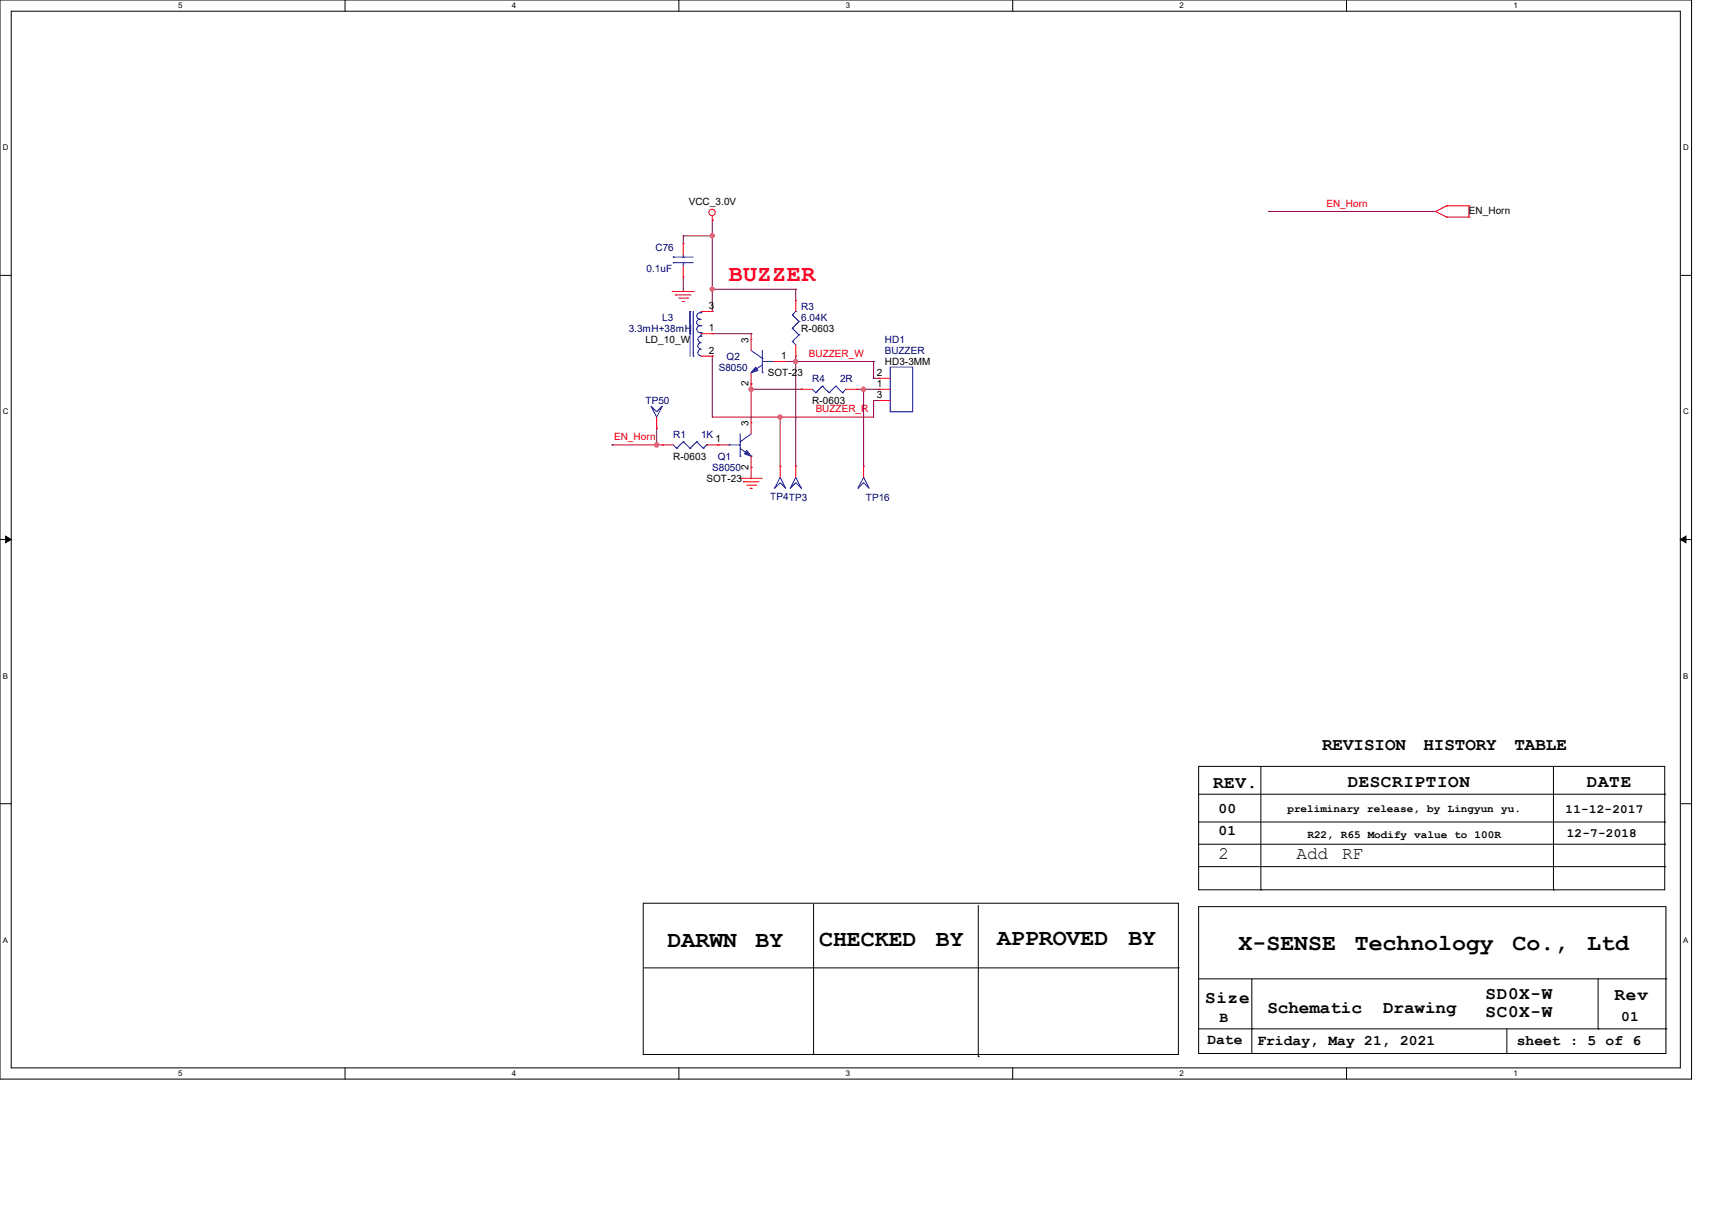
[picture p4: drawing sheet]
<svg xmlns="http://www.w3.org/2000/svg" width="297mm" height="210mm" viewBox="0 0 297 210" stroke-linecap="round" stroke-linejoin="round" font-family="sans-serif">
<path d="M0 0h293.5v187.3h-293.5zM1.9 1.9h289.6v183.4h-289.6z" fill="none" stroke="#000" stroke-width=".17"/>
<g fill="#fff">
<path d="M30.9 .2h.8v1.5h-.8z"/>
<path d="M30.9 185.5h.8v1.6h-.8z"/>
</g>
<path d="M59.9 0v1.9M59.9 185.3v2" fill="none" stroke="#000" stroke-width=".17"/>
<g fill="#fff">
<path d="M88.8 .2h.8v1.5h-.8z"/>
<path d="M88.8 185.5h.8v1.6h-.8z"/>
</g>
<path d="M117.8 0v1.9M117.8 185.3v2" fill="none" stroke="#000" stroke-width=".17"/>
<g fill="#fff">
<path d="M146.7 .2h.8v1.5h-.8z"/>
<path d="M146.7 185.5h.8v1.6h-.8z"/>
</g>
<path d="M175.7 0v1.9M175.7 185.3v2" fill="none" stroke="#000" stroke-width=".17"/>
<g fill="#fff">
<path d="M204.6 .2h.8v1.5h-.8z"/>
<path d="M204.6 185.5h.8v1.6h-.8z"/>
</g>
<path d="M233.6 0v1.9M233.6 185.3v2" fill="none" stroke="#000" stroke-width=".17"/>
<g fill="#fff">
<path d="M262.6 .2h.7v1.5h-.7z"/>
<path d="M262.6 185.5h.7v1.6h-.7z"/>
<path d="M.5 24.8h1v1.6h-1z"/>
<path d="M292 24.8h1v1.6h-1z"/>
<path d="M.5 70.7h1v1.5h-1z"/>
<path d="M292 70.7h1v1.5h-1z"/>
</g>
<path d="M0 47.8h1.9M291.5 47.8h2" fill="none" stroke="#000" stroke-width=".17"/>
<g fill="#fff">
<path d="M.5 116.5h.9v1.6h-.9z"/>
<path d="M292 116.5h.9v1.6h-.9z"/>
</g>
<path d="M0 93.6h1.9M291.5 93.6h2" fill="none" stroke="#000" stroke-width=".17"/>
<path d="M1 93l.9 .6-.9 .6zM291.5 93.6l1-.6v1.2z" fill="#000" stroke="#000" stroke-width=".17"/>
<g fill="#fff">
<path d="M.5 162.4h.9v1.5h-.9z"/>
<path d="M292 162.4h.9v1.5h-.9z"/>
</g>
<g fill="none" stroke="#000" stroke-width=".17">
<path d="M0 139.5h1.9M207.9 133h80.9v21.4h-80.9zM207.9 137.8h80.9M218.7 133v21.4M269.5 133v21.4M288.8 137.8h.1M291.5 139.5h2M111.6 156.8h92.8v26.2h-92.8zM141.1 157v26M169.7 157.1v26.3M207.9 157.4h81.1v25.4h-81.1zM207.9 142.7h80.9"/>
<path d="M207.9 150.4h80.9M207.9 146.5h80.9M218.7 154.4h.1M269.5 154.4h.1M288.8 142.7h.1M288.8 150.4h.1M288.8 146.5h.1M111.8 168h92.6M204.4 168h.1M207.9 169.9h81.1M207.9 178.6h81.1M217.2 178.6h.1"/>
<path d="M217.2 169.9v12.9M261.4 178.6v4.2M277.2 178.6h.1M277.2 169.9v8.7M289 169.9h.1M289 178.6h.1M141.1 183h.1M169.7 183.4h.1M217.2 182.8h.1M261.4 182.8h.1"/>
</g>
<g fill="none" stroke="#800040" stroke-width=".17">
<path d="M123.6 38.2h.1M123.6 38.2v15.9M220.1 36.7h.1M220.1 36.7h28.9M118.5 40.9h.1M118.5 50.6h.1M118.5 40.9v1.4M118.5 48.1v2.5M118.5 40.9h5.1M123.6 50.2h.1M123.6 57.9h.1M123.6 40.9h.1"/>
<path d="M123.6 50.2h14.4M123.6 57.9h6.7M130.3 57.9h.1M130.3 57.9v1M138 50.2h.1M138 50.2v2M106.2 77.2h.1M106.2 77.2h8.7M113.9 74.3h.1M113.9 74.3v2.9M114.9 77.2h.1M123.6 61.8h.1"/>
<path d="M123.6 61.8v10.6h28v-2.9M130.3 67.6h.1M130.3 66.6h.1M130.3 66.6v6.8M130.3 67.6h8.7M135.3 72.4h.1M135.3 72.4v8.5M136.1 62.7h.1M136.1 62.7h15.5M138 62.7h.1M138 61.8v19.1M139 67.6h.1"/>
<path d="M148.7 67.6h3.8M149.8 67.6h.1M149.8 67.6v13.3M151.6 65.7h.1M151.6 69.5h.1M151.6 62.7h.1M151.6 65.7h.9M151.6 69.5h.9M151.6 62.7v3M130.3 81.1h.1M130.3 81.1v1.9"/>
</g>
<g fill="#f0f" stroke="#f0f" stroke-width=".17">
<circle cx="130.3" cy="67.6" r=".38"/>
<circle cx="113.9" cy="77.2" r=".37"/>
<circle cx="135.3" cy="72.4" r=".37"/>
<circle cx="123.5" cy="40.9" r=".36"/>
<circle cx="123.5" cy="50.2" r=".36"/>
<circle cx="138" cy="62.7" r=".37"/>
<circle cx="149.8" cy="67.6" r=".37"/>
</g>
<g fill="none" stroke="#f00" stroke-width=".17">
<path d="M123.6 38.2h.1M123.6 37.5v.7M249 36.7h.1M249 36.7l2 1M251 37.7h.1M251 35.7h.1M251 37.7h3.8M251 35.7l-2 1M251 35.7h3.8M254.8 35.7h.1M254.8 37.7h.1M254.8 35.7v2"/>
<path d="M116.6 50.6h.1M116.6 50.6h3.9M117.2 51.2h.1M117.2 51.2h2.7M117.8 51.7h1.5M118.4 52.3h.1M118.4 52.3h.3M118.5 42.3h.1M118.5 48.1h.1M118.5 42.3v1.9M118.5 46.1v2M119.3 51.7h.1"/>
<path d="M121.6 54.1h2M121.6 57.9h2M123.6 54.1h.1M123.6 57.9h.1M130.3 58.9h.1M130.3 58.9v1.9M138 52.2h.1M138 52.2v1.9M138 59.9v1.9M113.9 74.3h.1M113.9 72.4v1.9M114.9 77.2h.1"/>
<path d="M114.9 77.2h1.9M121.6 61.8h2M122.6 77.2h3.8M123.6 61.8h.1M124.5 77.2h.1M130.3 66.6h.1M130.3 73.4h.1M130.3 64.7v1.9M130.3 73.4v1.9M130.3 79.2v1.9M134.2 62.7h1.9M136.1 62.7h.1"/>
<path d="M138 61.8h.1M139 67.6h.1M139 67.6h1.9M146.7 67.6h2M148.7 67.6h.1M152.5 67.6h.1M152.5 65.7h.1M152.5 69.5h.1M152.5 67.6h1.9M152.5 65.7h1.9M152.5 69.5h1.9M128.4 83h.1"/>
<path d="M128.4 83h3.8M128.9 83.6h.1M128.9 83.6h2.8M129.5 84.2h1.6M130.1 84.8h.1M130.1 84.8h.4M130.3 81.1h.1M131.1 84.2h.1M135.3 80.9h.1M135.3 80.9v1.9M138 80.9h.1M138 80.9v1.9"/>
<path d="M149.8 80.9h.1M149.8 80.9v1.9"/>
<circle cx="123.5" cy="36.9" r=".55"/>
</g>
<g fill="none" stroke="#00f" stroke-width=".17">
<path d="M116.8 45.6h.1M116.8 44.6h.1M116.8 45.6h3.5M116.8 44.6h3.5M118.5 44.6h.1M118.5 45.6h.1M118.5 44.2v.4M118.5 45.6v.5M119.7 57.9h.1M119.7 54.1h.1M119.7 54.1v7.7M120.3 54.1v7.7"/>
<path d="M121.5 55.4a.55 .55 0 0 0-.6 .6 .55 .55 0 0 0 .6 .5M121.5 55.4h.1M121.5 57.7h.1M121.6 54.3a.56 .56 0 0 0-.7 .4 .56 .56 0 0 0 .6 .7M121.6 56.6a.58 .58 0 0 0-.7 .4 .58 .58 0 0 0 .6 .7M121.6 56.6h.1M121.6 57.7h.1M121.6 54.3h.1M121.6 54.1h.1M121.6 58.3a.55 .55 0 0 0-.5 .6 .55 .55 0 0 0 .5 .5M121.6 59.5a.55 .55 0 0 0-.5 .5 .55 .55 0 0 0 .5 .6M121.6 58.3h.1"/>
<path d="M121.6 54.1v.2M121.6 57.7v.6M137.5 59.3h.1M137.5 57h.1M137.5 54.7h.1M137.5 59.3l.5 .6M137.5 57l1.1 1.1M137.5 54.7l1.1 1.1M138 54.1h.1M138 54.1l-.5 .6M138.6 58.1h.1M138.6 55.8h.1"/>
<path d="M138.6 58.1l-1.1 1.2M138.6 55.8l-1.1 1.2M112.9 70.5l1 1 1-1-1 1.9zM116.8 77.2l.6 .6M117.4 77.8h.1M118.5 76.7h.1M118.5 76.7l-1.1 1.1M118.5 76.7l1.2 1.1M119.7 77.8h.1M120.3 61.8h.1M120.9 76.7h.1M120.9 76.7l-1.2 1.1"/>
<path d="M120.9 76.7l1.1 1.1M121.6 60.6a.57 .57 0 0 0-.5 .6 .57 .57 0 0 0 .5 .6M122 77.8h.1M122.6 77.2h.1M122.6 77.2l-.6 .6M126.4 77.2h.1M126.4 77.2h2M128.4 76.7h.1M128.4 79.2h.1M128.4 77.8l1.9 1.4M128.4 75.3v3.9M130.3 64.7h.1"/>
<path d="M130.3 79.2h.1M130.3 60.8l1.9 1.4M130.3 75.3l-1.9 1.4M132.2 62.2h.1M132.2 64.7h.1M132.2 63.3l-1.9 1.4M132.2 60.8v3.9M132.2 62.7h2M134.2 62.7h.1M140.9 67.6l.6 .6M141.5 68.2h.1M142.7 67h.1"/>
<path d="M142.7 67l-1.2 1.2M142.7 67l1.1 1.2M143.8 68.2h.1M145 67h.1M145 67l-1.2 1.2M145 67l1.1 1.2M146.1 68.2h.1M146.7 67.6h.1M146.7 67.6l-.6 .6M154.4 63.7h3.9v7.8h-3.9zM135.3 82.8l1 2-1-1-.9 1zM138 82.8l1 2-1-1-.9 1z"/>
<path d="M149.8 82.8l1 2-1-1-1 1z"/>
</g>
<g fill="#00f" stroke="#00f" stroke-width=".17">
<path d="M131.1 63.7l.4 .6-1.2 .4z"/>
<path d="M129.5 78.2l.8 1-1.1-.4z"/>
</g>
<text font-size="4" fill="#f00" x="126.4" y="48.8">BUZZER</text>
<g font-size="4">
<text x="115.8" y="164.4">DARWN</text>
<text x="131.1" y="164.4">BY</text>
<text x="142.1" y="164.2">CHECKED</text>
<text x="162.3" y="164.2">BY</text>
<text x="173" y="164">APPROVED</text>
<text x="195.7" y="164">BY</text>
<text x="214.9" y="164.8">X-SENSE</text>
<text x="235" y="164.8">Technology</text>
<text x="262.4" y="164.8">Co.,</text>
<text x="275.4" y="164.8">Ltd</text>
</g>
<g font-size="3">
<text x="229.4" y="130.2">REVISION</text>
<text x="246.9" y="130.2">HISTORY</text>
<text x="262.7" y="130.2">TABLE</text>
<text x="210.4" y="136.7">REV.</text>
<text x="233.8" y="136.5">DESCRIPTION</text>
<text x="275.3" y="136.5">DATE</text>
<text x="211.4" y="149.1">2</text>
<text x="224.9" y="149.1">Add</text>
<text x="232.8" y="149.1">RF</text>
<text x="209.1" y="174">Size</text>
<text x="257.7" y="173.4">SD0X-W</text>
<text x="280.1" y="173.6">Rev</text>
<text x="219.9" y="175.9">Schematic</text>
<text x="239.9" y="175.9">Drawing</text>
<text x="257.7" y="176.4">SC0X-W</text>
</g>
<g font-size="2.5">
<text x="211.4" y="141.1">00</text>
<text x="211.4" y="145">01</text>
<text x="211.6" y="177.4">B</text>
<text x="281.3" y="177.2">01</text>
<text x="209.5" y="181.2">Date</text>
<text x="218.1" y="181.4">Friday, May 21, 2021</text>
<text x="263.1" y="181.4">sheet : 5 of 6</text>
</g>
<g font-size="2.2">
<text x="271.6" y="141">11-12-2017</text>
<text x="271.8" y="145.2">12-7-2018</text>
</g>
<g font-size="1.9">
<text x="223.3" y="141">preliminary release, by Lingyun yu.</text>
<text x="226.8" y="145.5">R22, R65 Modify value to 100R</text>
</g>
<g font-size="1.7">
<text x="119.5" y="35.6">VCC_3.0V</text>
<text x="254.8" y="37.1">EN_Horn</text>
<text x="123" y="53.6">3</text>
<text x="112" y="59.5">LD_10_W</text>
<text x="123" y="57.5">1</text>
<text x="129.9" y="59.5" transform="rotate(-90 129.9 59.5)">3</text>
<text x="139" y="57.6">R-0603</text>
<text x="123" y="61.4">2</text>
<text x="133.2" y="65.3">SOT-23</text>
<text x="135.5" y="62.3">1</text>
<text x="152.1" y="65.2">2</text>
<text x="153.5" y="63.4">HD3-3MM</text>
<text x="129.9" y="67" transform="rotate(-90 129.9 67)">2</text>
<text x="140.9" y="70.1">R-0603</text>
<text x="152.1" y="67.1">1</text>
<text x="152.1" y="69.1">3</text>
<text x="124.1" y="76.8">1</text>
<text x="129.9" y="74" transform="rotate(-90 129.9 74)">3</text>
<text x="116.8" y="79.8">R-0603</text>
<text x="122.6" y="83.7">SOT-23</text>
<text x="129.9" y="81.5" transform="rotate(-90 129.9 81.5)">2</text>
</g>
<g font-size="1.7" fill="#f00">
<text x="230.1" y="35.9">EN_Horn</text>
<text x="140.3" y="61.9">BUZZER_W</text>
<text x="141.5" y="71.6">BUZZER_R</text>
<text x="106.5" y="76.4">EN_Horn</text>
</g>
<g font-size="1.7" fill="#000080">
<text x="112.2" y="47.2">0.1uF</text>
<text x="113.7" y="43.5">C76</text>
<text x="139" y="53.8">R3</text>
<text x="109.1" y="57.6">3.3mH+38mH</text>
<text x="114.9" y="55.7">L3</text>
<text x="139" y="55.7">6.04K</text>
<text x="153.5" y="59.5">HD1</text>
<text x="124.7" y="64.3">S8050</text>
<text x="126.1" y="62.4">Q2</text>
<text x="153.5" y="61.5">BUZZER</text>
<text x="112" y="70.1">TP50</text>
<text x="140.9" y="66.3">R4</text>
<text x="145.7" y="66.3">2R</text>
<text x="116.8" y="75.9">R1</text>
<text x="121.6" y="75.9">1K</text>
<text x="123.6" y="81.7">S8050</text>
<text x="124.5" y="79.8">Q1</text>
<text x="133.6" y="86.7">TP4TP3</text>
<text x="150.2" y="87">TP16</text>
</g>
<g font-size="1.4">
<text x="30.9" y="1.4">5</text>
<text x="88.8" y="1.4">4</text>
<text x="146.7" y="1.4">3</text>
<text x="204.6" y="1.4">2</text>
<text x="262.6" y="1.4">1</text>
<text x=".5" y="26.1">D</text>
<text x="292" y="26.1">D</text>
<text x=".5" y="71.9">C</text>
<text x="292" y="71.9">C</text>
<text x=".5" y="117.8">B</text>
<text x="292" y="117.8">B</text>
<text x=".5" y="163.6">A</text>
<text x="292" y="163.6">A</text>
<text x="30.9" y="186.8">5</text>
<text x="88.8" y="186.8">4</text>
<text x="146.7" y="186.8">3</text>
<text x="204.6" y="186.8">2</text>
<text x="262.6" y="186.8">1</text>
</g>
</svg>
